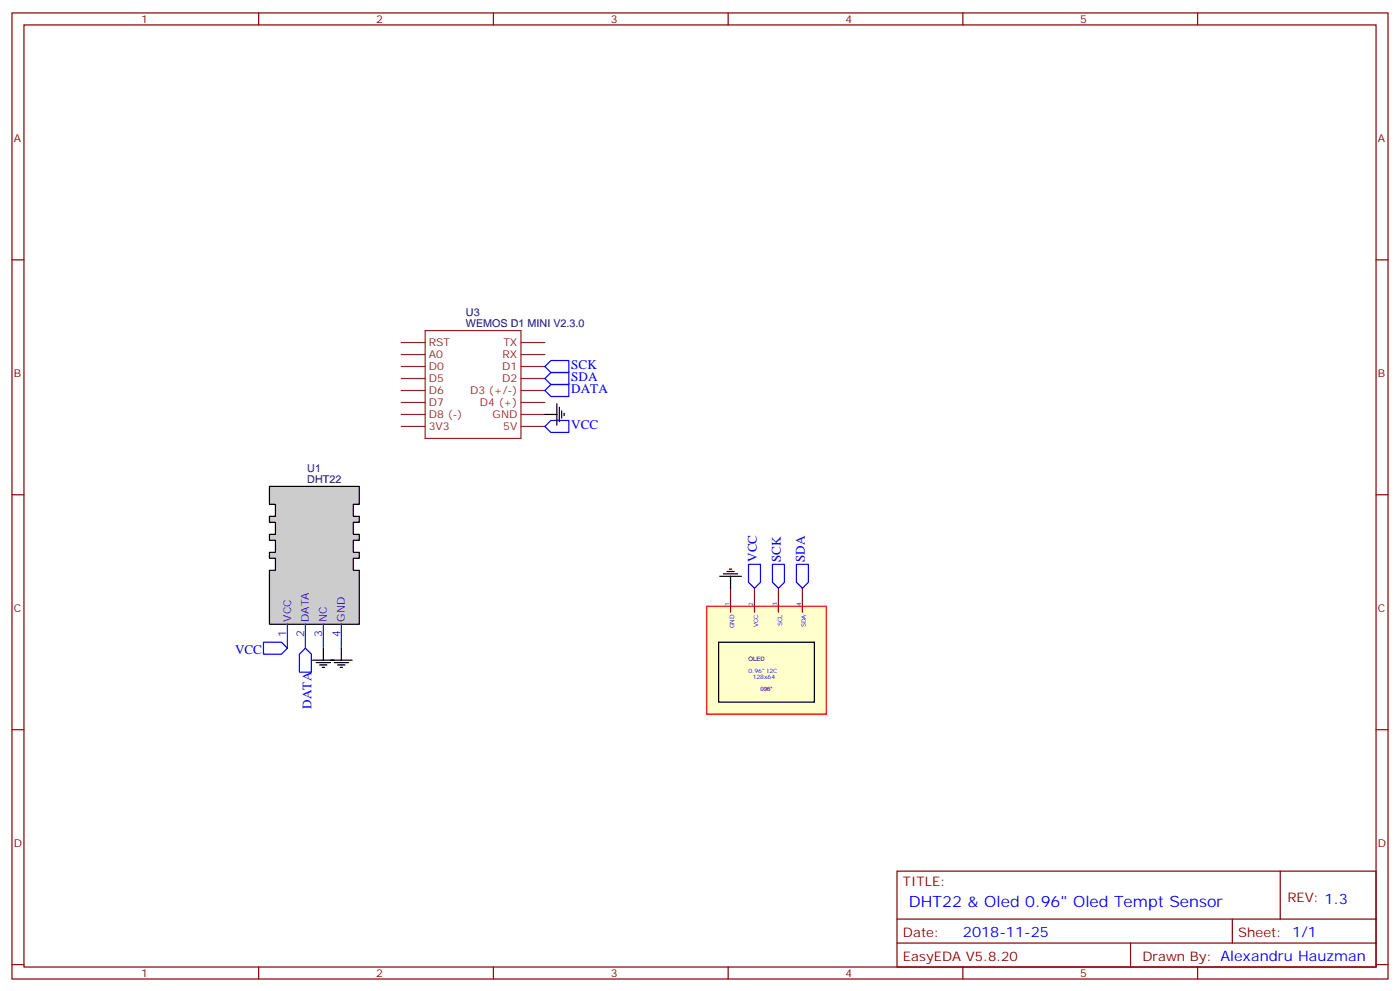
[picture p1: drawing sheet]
<svg xmlns="http://www.w3.org/2000/svg" width="412mm" height="292mm" viewBox="0 0 412 292" stroke-linecap="round" stroke-linejoin="round" font-family="sans-serif">
<g fill="none" stroke="#870000" stroke-width=".35">
<path d="M3.5 3.8h405.4v284.3h-405.4zM7.1 7.3h398.2v277.3h-398.2zM76.2 3.8v3.5M145.3 3.8v3.5M214.5 3.8v3.5M283.6 3.8v3.5M352.8 3.8v3.5M3.5 76.5h3.6M405.3 76.5h3.6M3.5 145.6h3.6M405.3 145.6h3.6M3.5 214.8h3.6"/>
<path d="M405.3 214.8h3.6M264.2 256.4h141.1v28.2h-141.1zM377.1 256.4v14.1M264.2 270.5h141.1M264.2 277.6h141.1M333 277.6v7M363 270.5v7.1M3.5 283.9h3.6M76.2 284.6v3.5M145.3 284.6v3.5M214.5 284.6v3.5M283.6 284.6v3.5"/>
<path d="M352.8 284.6v3.5M405.3 283.9h3.6"/>
</g>
<path d="M208.1 178.4h35.3v31.8h-35.3z" fill="#ffc" stroke="#f00" stroke-width=".35"/>
<path d="M211.7 189h28.2v17.7h-28.2z" fill="none" stroke="#000" stroke-width=".35"/>
<path d="M215.2 173.1v7.1M222.2 173.1v7.1M229.3 173.1v7.1M236.4 173.1v7.1" fill="none" stroke="#870000" stroke-width=".35"/>
<g fill="none" stroke="#8c2424" stroke-width=".35">
<path d="M125.2 97.3h28.3v31.7h-28.3zM118.2 107.9h7M118.2 104.4h7M118.2 100.8h7M118.2 118.5h7M118.2 114.9h7M118.2 111.4h7M153.5 107.9h7M153.5 104.4h7M153.5 100.8h7M153.5 118.5h7M153.5 114.9h7"/>
<path d="M153.5 111.4h7M118.2 125.5h7M118.2 122h7M153.5 125.5h7M153.5 122h7"/>
</g>
<g fill="#666" stroke="#000" stroke-width=".35">
<path d="M82.9 148.4h3.5v3.6h-3.5z"/>
<path d="M88.2 148.4h3.5v3.6h-3.5z"/>
<path d="M93.5 148.4h3.5v3.6h-3.5z"/>
<path d="M82.9 153.7h3.5v3.6h-3.5z"/>
<path d="M88.2 153.7h3.5v3.6h-3.5z"/>
<path d="M93.5 153.7h3.5v3.6h-3.5z"/>
<path d="M82.9 159h3.5v3.6h-3.5z"/>
<path d="M88.2 159h3.5v3.6h-3.5z"/>
<path d="M93.5 159h3.5v3.6h-3.5z"/>
<path d="M82.9 164.3h3.5v3.6h-3.5z"/>
<path d="M88.2 164.3h3.5v3.6h-3.5z"/>
<path d="M93.5 164.3h3.5v3.6h-3.5z"/>
<path d="M98.8 148.4h3.5v3.6h-3.5z"/>
<path d="M98.8 153.7h3.5v3.6h-3.5z"/>
<path d="M98.8 159h3.5v3.6h-3.5z"/>
<path d="M98.8 164.3h3.5v3.6h-3.5z"/>
</g>
<path d="M79.4 143.2h26.4v5.2h-1.7v3.6h1.7v1.7h-1.7v3.6h1.7v1.7h-1.7v3.6h1.7v1.7h-1.7v3.6h1.7v15.8h-26.4v-15.8h1.7v-3.6h-1.7v-1.7h1.7v-3.6h-1.7v-1.7h1.7v-3.6h-1.7v-1.7h1.7v-3.6h-1.7z" fill="#ccc" stroke="#000" stroke-width=".35"/>
<path d="M84.7 183.7v7.1M90 183.7v7.1M95.2 183.7v7.1M100.5 183.7v7.1" fill="none" stroke="#30c" stroke-width=".35"/>
<g fill="none" stroke="#000" stroke-width=".35">
<path d="M164 118.8v6.4M164.7 119.9v4.2M160.5 122h3.5M165.5 120.9v2.1M166.2 121.6v.7M212 169.6h6.4M213.1 168.9h4.2M214.1 168.2h2.2M214.8 167.5h.7M215.2 169.6v3.5M92.1 194.3h11.6M93.1 195h4.3"/>
<path d="M94.2 195.7h2.1M94.9 196.4h.7M95.2 190.8v3.5M98.4 195h4.3M99.5 195.7h2.1M100.2 196.4h.7M100.5 190.8v3.5"/>
</g>
<path d="M160.5 114.9l1.8-1.7h5.3v3.5h-5.3zM160.5 111.4l1.8-1.8h5.3v3.6h-5.3zM160.5 107.9l1.8-1.8h5.3v3.5h-5.3zM160.5 125.5l1.8-1.7h5.3v3.5h-5.3zM220.5 166.1h3.5v5.3l-1.8 1.7-1.7-1.7zM227.5 166.1h3.6v5.3l-1.8 1.7-1.8-1.7zM234.6 166.1h3.5v5.3l-1.7 1.7-1.8-1.7zM77.6 189h5.3l1.8 1.8-1.8 1.7h-5.3zM90 190.8l1.7 1.7v5.3h-3.5v-5.3z" fill="none" stroke="#00f" stroke-width=".35"/>
<text font-size="4.6" fill="#00f" x="267.8" y="267">DHT22 &amp; Oled 0.96&quot; Oled Tempt Sensor</text>
<text font-size="4.2" fill="#00f" x="283.6" y="275.8">2018-11-25</text>
<g font-size="3.9" fill="#00f">
<text x="168.3" y="108.6">SCK</text>
<text x="168.3" y="112.1">SDA</text>
<text x="168.3" y="115.6">DATA</text>
<text x="168.3" y="126.2">VCC</text>
<text x="223" y="165.4" transform="rotate(-90 223 165.4)">VCC</text>
<text x="230" y="165.4" transform="rotate(-90 230 165.4)">SCK</text>
<text x="237.1" y="165.4" transform="rotate(-90 237.1 165.4)">SDA</text>
<text x="69.2" y="192.6">VCC</text>
<text x="91.7" y="208.5" transform="rotate(-90 91.7 208.5)">DATA</text>
</g>
<g font-size="3.9" fill="#800">
<text x="266" y="260.6">TITLE:</text>
<text x="379.2" y="265.6">REV: 1.3</text>
<text x="266" y="275.8">Date:</text>
<text x="364.8" y="275.8">Sheet: 1/1</text>
<text x="266" y="282.9">EasyEDA V5.8.20</text>
<text x="336.5" y="282.9">Drawn By: Alexandru Hauzman</text>
</g>
<g font-size="3.2" fill="#800">
<text x="41.6" y="6.8">1</text>
<text x="110.8" y="6.8">2</text>
<text x="179.9" y="6.8">3</text>
<text x="249.1" y="6.8">4</text>
<text x="318.2" y="6.8">5</text>
<text x="4.1" y="41.9">A</text>
<text x="405.9" y="41.9">A</text>
<text x="4.1" y="111.1">B</text>
<text x="405.9" y="111.1">B</text>
<text x="4.1" y="180.2">C</text>
<text x="405.9" y="180.2">C</text>
<text x="4.1" y="249.3">D</text>
<text x="405.9" y="249.3">D</text>
<text x="41.6" y="287.6">1</text>
<text x="110.8" y="287.6">2</text>
<text x="179.9" y="287.6">3</text>
<text x="249.1" y="287.6">4</text>
<text x="318.2" y="287.6">5</text>
</g>
<g font-size="3.2" fill="#000080">
<text x="137.2" y="93">U3</text>
<text x="137.2" y="96.2">WEMOS D1 MINI V2.3.0</text>
<text x="90.5" y="142.1">DHT22</text>
<text x="90.5" y="138.9">U1</text>
</g>
<g font-size="3.2" fill="#8d2323">
<text x="126.3" y="101.9">RST</text>
<text x="148.3" y="101.9">TX</text>
<text x="126.3" y="105.4">A0</text>
<text x="148" y="105.4">RX</text>
<text x="126.3" y="108.9">D0</text>
<text x="126.3" y="112.5">D5</text>
<text x="147.9" y="112.5">D2</text>
<text x="147.9" y="108.9">D1</text>
<text x="126.3" y="119.5">D7</text>
<text x="126.3" y="116">D6</text>
<text x="138.5" y="116">D3 (+/-)</text>
<text x="141.3" y="119.5">D4 (+)</text>
<text x="126.3" y="123">D8 (-)</text>
<text x="145.1" y="123">GND</text>
<text x="126.3" y="126.6">3V3</text>
<text x="148.2" y="126.6">5V</text>
</g>
<g font-size="3.2" fill="#30c">
<text x="85.7" y="183" transform="rotate(-90 85.7 183)">VCC</text>
<text x="91" y="183" transform="rotate(-90 91 183)">DATA</text>
<text x="96.3" y="183" transform="rotate(-90 96.3 183)">NC</text>
<text x="101.6" y="183" transform="rotate(-90 101.6 183)">GND</text>
<text x="84.3" y="187.5" transform="rotate(-90 84.3 187.5)">1</text>
<text x="89.6" y="187.5" transform="rotate(-90 89.6 187.5)">2</text>
<text x="94.9" y="187.5" transform="rotate(-90 94.9 187.5)">3</text>
<text x="100.2" y="187.5" transform="rotate(-90 100.2 187.5)">4</text>
</g>
<g font-size="1.8" fill="#00f">
<text x="214.8" y="178.4" transform="rotate(-90 214.8 178.4)">1</text>
<text x="221.9" y="178.4" transform="rotate(-90 221.9 178.4)">2</text>
<text x="229" y="178.4" transform="rotate(-90 229 178.4)">3</text>
<text x="236" y="178.4" transform="rotate(-90 236 178.4)">4</text>
<text x="216.3" y="185" transform="rotate(-90 216.3 185)">GND</text>
<text x="223.3" y="184.6" transform="rotate(-90 223.3 184.6)">VCC</text>
<text x="230.4" y="184.3" transform="rotate(-90 230.4 184.3)">SCL</text>
<text x="237.4" y="184.7" transform="rotate(-90 237.4 184.7)">SDA</text>
<text x="220.5" y="198">0.96&quot; I2C</text>
<text x="221.7" y="199.8">128x64</text>
</g>
<g font-size="1.8" fill="#000080">
<text x="220.5" y="194.5">OLED</text>
<text x="224" y="203.4">096&quot;</text>
</g>
</svg>
